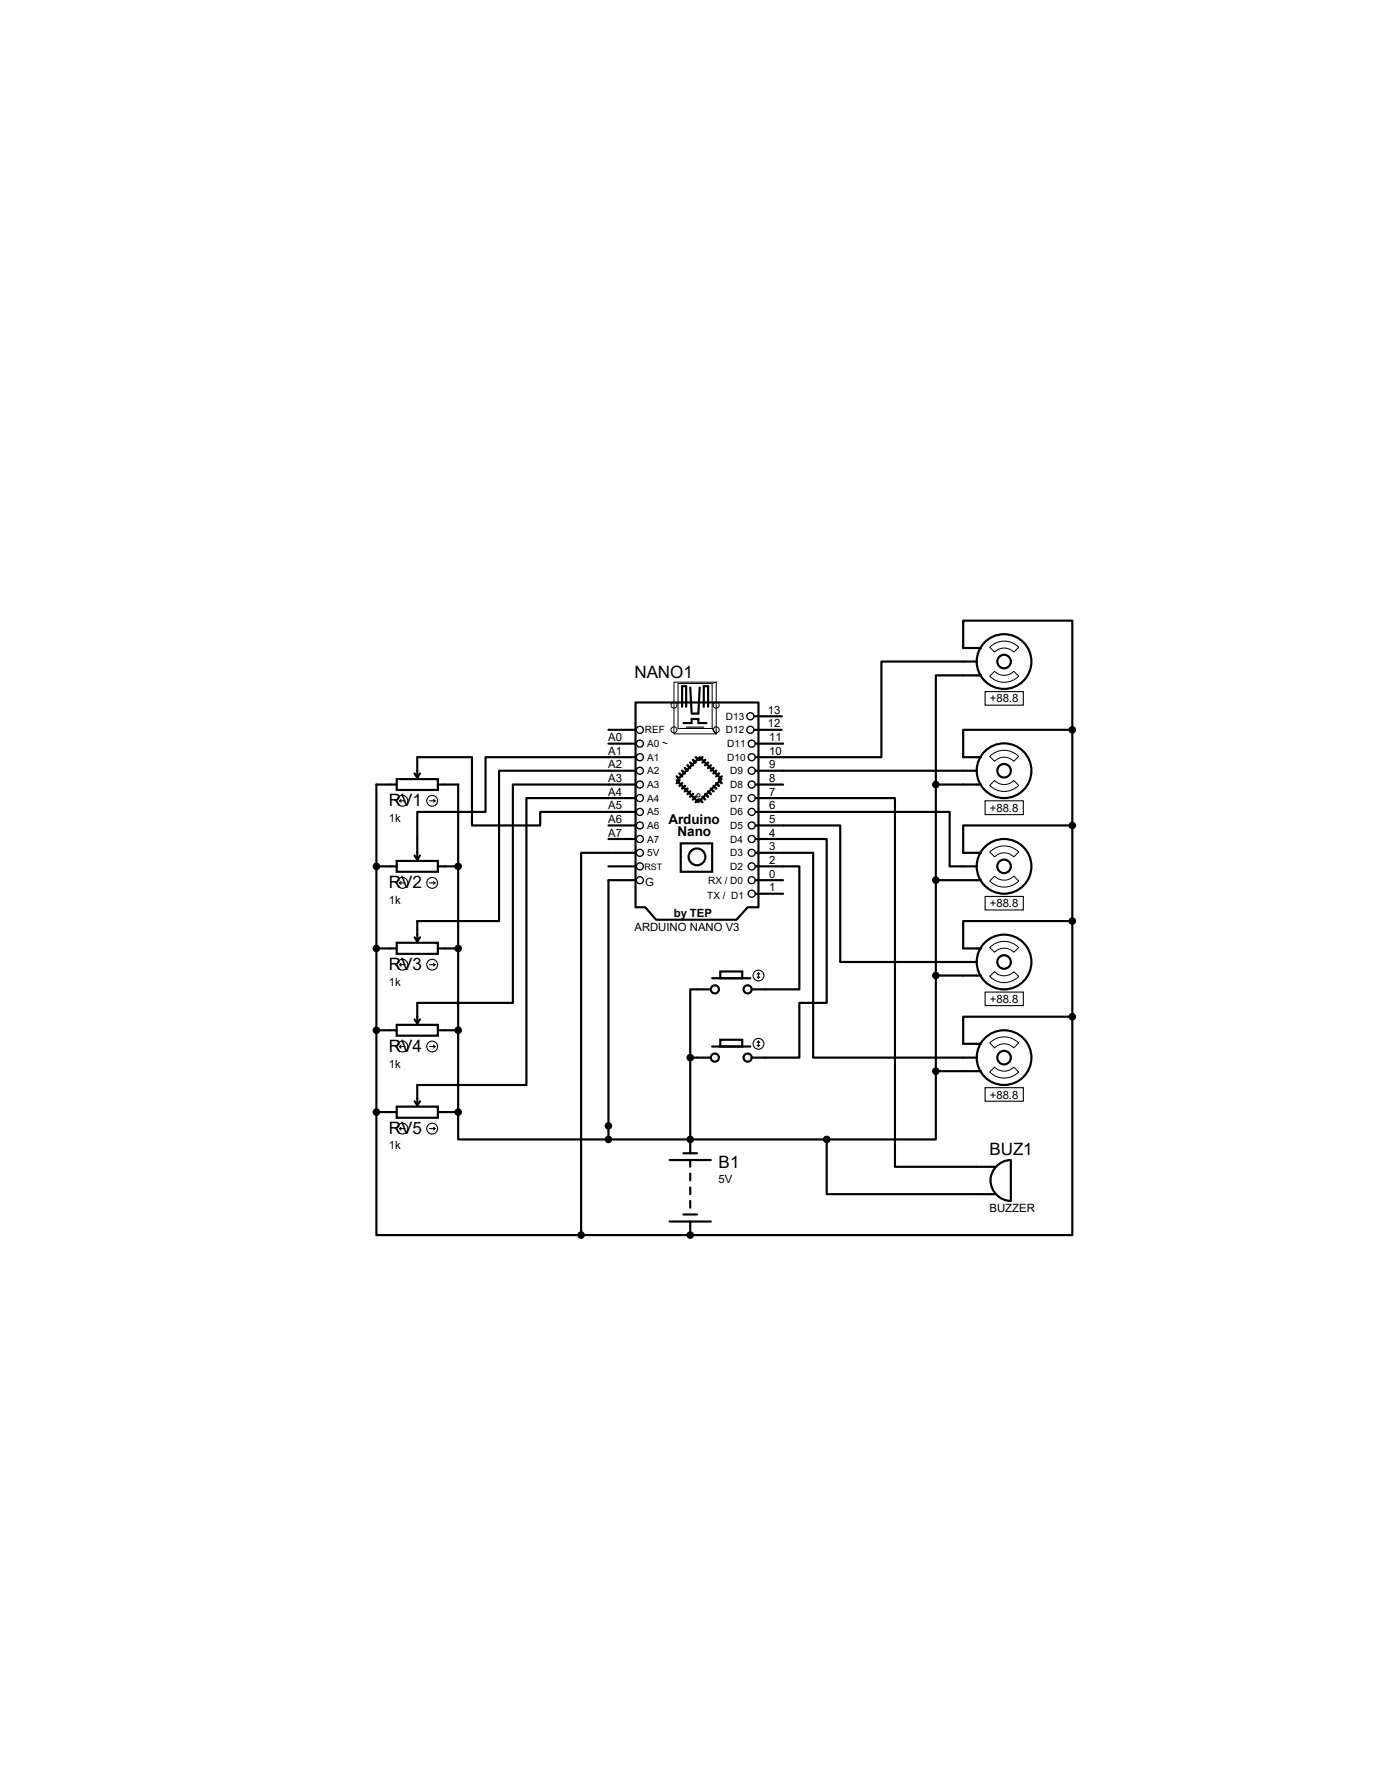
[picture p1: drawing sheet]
<svg xmlns="http://www.w3.org/2000/svg" width="216mm" height="279mm" viewBox="0 0 216 279" stroke-linecap="round" stroke-linejoin="round" font-family="sans-serif">
<g fill="none" stroke="#000" stroke-width=".34">
<path d="M95.1 116.2h4.3M95.1 114h4.3M99.4 109.8h19.2v32h-1.7l-1.8 1.9h-12.5l-1.7-1.9h-1.5zM99.4 118.3h-23.5v8.6h-10.7v7.4M106.6 110.4v-3.2h.7v3.2M106.8 113h1.3v-.6h1.1v.6h1.2M107.9 107.4l.2 3.9M109.4 118.3l3.4 3.5-3.6 3.5-3.4-3.3zM109.4 107.4l-.2 4.1h-1.1M110 110.4v-3.2h.7v3.2M117.9 114h4.3M117.9 111.9h4.3"/>
<path d="M118.2 116.2h4.2M152.7 103.4h-14.9v14.9h-19.6M153.4 105.5h-7.1v17.1M153.4 101.3h-2.8v-4.3h17v17M167.6 114h-17v4.3h2.8M167.6 114v44.9M58.8 135.4h3.2M62 121.8h6.5v1.6h-6.5zM62 134.5h6.5v1.7h-6.5zM62 122.6h-3.2v51.2M64.8 120.9l.4 .6M64.8 133.7l.4 .6"/>
<path d="M65.2 121.5v-3.2h8.6v10.7h10.7v-2.1h14.9M65.7 120.9l-.5 .6M65.7 133.7l-.5 .6M68.5 122.6h3.1v51.2M68.5 135.4h3.1M95.1 135.4h4.3M95.1 131.1h4.3M95.1 129h4.3M99.4 122.6h-19.2v34.1h-15v3.2M99.4 124.7h-17.1v44.8h-17.1v3.2M99.4 133.3h-8.6v59.7M99.4 120.4h-21.4v23.5h-12.8v3.2"/>
<path d="M99.4 137.5h-4.3v40.6M106.4 131.8h4.9v4.4h-4.9zM118.2 126.9h30.3v8.5h4.2M118.2 129h13.2v21.3h21.3M118.2 133.3h8.9v32h25.6M118.2 135.4h6.8v19.2h-7.5M118.2 131.1h11v25.6h-4.2v8.6h-7.5M118.2 124.7h21.7v57.6h15.8M118.2 120.4h34.5M118.2 122.6h4.2M118.2 137.5h4.2M118.2 139.7h4.2"/>
<path d="M146.3 122.6h7.1M146.3 122.6v44.8M146.3 137.5h7.1M167.6 129h-17v4.3h2.8M58.8 148.2h3.2M62 147.3h6.5v1.8h-6.5zM64.8 159.3l.4 .6M64.8 146.5l.4 .6M65.7 159.3l-.5 .6M65.7 146.5l-.5 .6M68.5 148.2h3.1M111.1 154.6h-3.2v10.7"/>
<path d="M111.3 152.9h6M112.6 151.8h3.4v1.1h-3.4zM146.3 152.4h7.1M167.6 158.9h-17v4.2h2.8M167.6 143.9h-17v4.3h2.8M167.6 158.9v34.1h-59.7M58.8 173.8v19.2h32M58.8 161h3.2M58.8 173.8h3.2M62 160.1h6.5v1.7h-6.5zM62 172.9h6.5v1.8h-6.5zM64.8 172.1l.4 .6"/>
<path d="M65.7 172.1l-.5 .6M68.5 161h3.1M68.5 173.8h3.1M71.6 173.8v4.3h23.5M95.1 178.1h34.1M107.9 165.3h3.2M107.9 165.3v14.9M111.3 163.5h6M112.6 162.5h3.4v1h-3.4zM129.2 178.1v8.5h26.5M146.3 167.4v10.7h-17.1M146.3 167.4h7.1"/>
<path d="M90.8 193h17.1M104.7 190.9h6.4M104.7 181.3h6.4M106.8 189.8h2.2M106.8 180.2h2.2M107.9 181.3v1M107.9 183.4v1M107.9 185.5v1.1M107.9 187.7v1M107.9 190.9v2.1M155.8 182.2a3.2 3.2 0 0 1 2.2-.9v6.4a3.2 3.2 0 0 1-2.9-2 3.2 3.2 0 0 1 .7-3.5z"/>
<circle cx="157" cy="103.4" r="4.3"/>
<circle cx="157" cy="103.4" r="1.06"/>
<circle cx="109" cy="133.9" r="1.31"/>
<circle cx="157" cy="120.4" r="4.3"/>
<circle cx="157" cy="135.4" r="4.3"/>
<circle cx="157" cy="135.4" r="1.06"/>
<circle cx="157" cy="120.4" r="1.06"/>
<circle cx="111.8" cy="154.6" r=".64"/>
<circle cx="116.9" cy="154.6" r=".64"/>
<circle cx="157" cy="150.3" r="4.3"/>
<circle cx="157" cy="150.3" r="1.06"/>
<circle cx="111.8" cy="165.3" r=".64"/>
<circle cx="116.9" cy="165.3" r=".64"/>
<circle cx="157" cy="165.3" r="4.3"/>
<circle cx="157" cy="165.3" r="1.06"/>
</g>
<g fill="#000">
<circle cx="58.8" cy="135.4" r=".17"/>
<circle cx="71.6" cy="135.4" r=".17"/>
<circle cx="58.8" cy="148.2" r=".17"/>
<circle cx="71.6" cy="148.2" r=".17"/>
<circle cx="58.8" cy="173.8" r=".17"/>
<circle cx="58.8" cy="161" r=".17"/>
<circle cx="71.6" cy="161" r=".17"/>
<circle cx="71.6" cy="173.8" r=".17"/>
<circle cx="107.9" cy="178.1" r=".17"/>
<circle cx="107.9" cy="193" r=".17"/>
</g>
<g fill="none" stroke="#000" stroke-width=".16">
<path d="M103.7 116l.6 .2M105.4 106.6h6.6v8.1h-6.6zM106 106.8h5.3v7h-5.3zM111.3 113.8l.7 .9M112 106.6l-.7 .2M154.7 105.7l.8-.8a2.1 2.1 0 0 0 3 0l.8 .8a3.2 3.2 0 0 1-4.6 0zM154.7 101.1a3.2 3.2 0 0 1 4.6 0l-.8 .8a2.1 2.1 0 0 0-3 0zM154.7 118.2a3.2 3.2 0 0 1 4.6 0l-.8 .8a2.1 2.1 0 0 0-3 0zM154.7 122.7l.8-.7a2.1 2.1 0 0 0 3 0l.8 .7a3.2 3.2 0 0 1-4.6 0zM154.7 137.7l.8-.8a2.1 2.1 0 0 0 3 0l.8 .8a3.2 3.2 0 0 1-4.6 0zM154.7 133.1a3.2 3.2 0 0 1 4.6 0l-.8 .8a2.1 2.1 0 0 0-3 0zM154.7 152.6l.8-.8a2.1 2.1 0 0 0 3 0l.8 .8a3.1 3.1 0 0 1-4.6 0z"/>
<path d="M154.7 148.1a3.1 3.1 0 0 1 4.6 0l-.8 .7a2.1 2.1 0 0 0-3 0zM154.7 167.5l.8-.7a2.1 2.1 0 0 0 3 0l.8 .7a3.2 3.2 0 0 1-4.6 0zM154.7 163a3.2 3.2 0 0 1 4.6 0l-.8 .7a2.1 2.1 0 0 0-3 0z"/>
<circle cx="105.4" cy="114" r=".47"/>
<circle cx="105.4" cy="110.2" r=".47"/>
<circle cx="112" cy="114" r=".47"/>
<circle cx="112" cy="110.2" r=".47"/>
<circle cx="109.2" cy="124.3" r=".25"/>
</g>
<g fill="none" stroke="#000" stroke-width=".21">
<circle cx="100" cy="116.2" r=".55"/>
<circle cx="100" cy="114" r=".55"/>
<circle cx="100" cy="118.3" r=".55"/>
<circle cx="117.3" cy="114" r=".55"/>
<circle cx="117.3" cy="111.9" r=".55"/>
<circle cx="117.5" cy="116.2" r=".55"/>
<circle cx="117.5" cy="118.3" r=".55"/>
<circle cx="100" cy="126.9" r=".55"/>
<circle cx="100" cy="129" r=".55"/>
<circle cx="100" cy="122.6" r=".55"/>
<circle cx="100" cy="137.5" r=".55"/>
<circle cx="100" cy="120.4" r=".55"/>
<circle cx="100" cy="131.1" r=".55"/>
<circle cx="100" cy="135.4" r=".55"/>
<circle cx="100" cy="124.7" r=".55"/>
<circle cx="100" cy="133.3" r=".55"/>
<circle cx="117.5" cy="126.9" r=".55"/>
<circle cx="117.5" cy="131.1" r=".55"/>
<circle cx="117.5" cy="122.6" r=".55"/>
<circle cx="117.5" cy="133.3" r=".55"/>
<circle cx="117.5" cy="135.4" r=".55"/>
<circle cx="117.5" cy="124.7" r=".55"/>
<circle cx="117.5" cy="137.5" r=".55"/>
<circle cx="117.5" cy="120.4" r=".55"/>
<circle cx="117.5" cy="129" r=".55"/>
<circle cx="117.5" cy="139.7" r=".55"/>
</g>
<g fill="none" stroke="#000" stroke-width=".38">
<path d="M107.5 119.6l.4 .4M107.9 119.2l.4 .4M108.3 118.7l.5 .5M108.8 118.3l.4 .4M109.8 118.3l-.4 .4M110.2 118.7l-.4 .5M110.7 119.2l-.5 .4M111.1 119.6l-.4 .4M105.8 121.3l.4 .5M106.2 120.9l.4 .4M106.2 122l-.4 .4M106.6 120.4l.5 .5"/>
<path d="M106.6 122.4l-.4 .4M107.1 120l.4 .4M107.1 122.8l-.5 .4M107.5 123.2l-.4 .5M107.9 123.7l-.4 .4M108.3 124.1l-.4 .4M108.8 124.5l-.5 .4M109.2 124.9l-.4 .4M109.4 124.9l.4 .4M109.8 124.5l.4 .4M110.2 124.1l.5 .4M110.7 123.7l.4 .4"/>
<path d="M111.1 123.2l.4 .5M111.5 122.8l.5 .4M111.5 120l-.4 .4M112 122.4l.4 .4M112 120.4l-.5 .5M112.4 122l.4 .4M112.4 120.9l-.4 .4M112.8 121.3l-.4 .5"/>
</g>
<g fill="none" stroke="#000" stroke-width=".17">
<path d="M107.3 113.6h2.7M154 108.1h6v2.1h-6zM62.4 125.1l.3 .2M62.4 125.1h.9M62.4 138l.3 .2M62.4 138h.9M62.7 124.9l-.3 .2M62.7 137.8l-.3 .2M67.1 125.1h.9M67.1 138h.9M67.8 124.9l.2 .2M67.8 137.8l.2 .2"/>
<path d="M68 125.1l-.2 .2M68 138l-.2 .2M154 125.1h6v2.2h-6zM62.4 150.7l.3 .3M62.4 150.7h.9M62.7 150.5l-.3 .2M67.1 150.7h.9M67.8 150.5l.2 .2M68 150.7l-.2 .3M118.4 152.7l.2 .2M118.6 152v.9M118.6 152l-.2 .2"/>
<path d="M118.6 152l.2 .2M118.8 152.7l-.2 .2M154 140.1h6v2.1h-6zM154 155h6v2.1h-6zM62.4 163.5l.3 .3M62.4 163.5h.9M62.4 176.4l.3 .2M62.4 176.4h.9M62.7 163.3l-.3 .2M62.7 176.1l-.3 .3M67.1 163.5h.9M67.1 176.4h.9"/>
<path d="M67.8 163.3l.2 .2M67.8 176.1l.2 .3M68 163.5l-.2 .3M68 176.4l-.2 .2M118.4 163.3l.2 .2M118.6 162.7v.8M118.6 162.7l-.2 .2M118.6 162.7l.2 .2M118.8 163.3l-.2 .2M154 170h6v2.1h-6z"/>
<circle cx="62.9" cy="138" r=".85"/>
<circle cx="62.9" cy="125.1" r=".85"/>
<circle cx="67.6" cy="138" r=".85"/>
<circle cx="67.6" cy="125.1" r=".85"/>
<circle cx="62.9" cy="150.7" r=".85"/>
<circle cx="67.6" cy="150.7" r=".85"/>
<circle cx="118.6" cy="152.4" r=".85"/>
<circle cx="62.9" cy="176.4" r=".85"/>
<circle cx="62.9" cy="163.5" r=".85"/>
<circle cx="67.6" cy="163.5" r=".85"/>
<circle cx="67.6" cy="176.4" r=".85"/>
<circle cx="118.6" cy="163.1" r=".85"/>
</g>
<g fill="#000" stroke="#000" stroke-width=".34">
<circle cx="167.6" cy="114" r=".42"/>
<circle cx="58.8" cy="135.4" r=".42"/>
<circle cx="71.6" cy="135.4" r=".42"/>
<circle cx="146.3" cy="122.6" r=".42"/>
<circle cx="146.3" cy="137.5" r=".42"/>
<circle cx="167.6" cy="129" r=".42"/>
<circle cx="58.8" cy="148.2" r=".42"/>
<circle cx="71.6" cy="148.2" r=".42"/>
<circle cx="146.3" cy="152.4" r=".42"/>
<circle cx="167.6" cy="158.9" r=".42"/>
<circle cx="167.6" cy="143.9" r=".42"/>
<circle cx="58.8" cy="173.8" r=".42"/>
<circle cx="58.8" cy="161" r=".42"/>
<circle cx="71.6" cy="161" r=".42"/>
<circle cx="71.6" cy="173.8" r=".42"/>
<circle cx="95.1" cy="175.9" r=".42"/>
<circle cx="95.1" cy="178.1" r=".42"/>
<circle cx="107.9" cy="178.1" r=".42"/>
<circle cx="107.9" cy="165.3" r=".42"/>
<circle cx="129.2" cy="178.1" r=".42"/>
<circle cx="146.3" cy="167.4" r=".42"/>
<circle cx="90.8" cy="193" r=".42"/>
<circle cx="107.9" cy="193" r=".42"/>
</g>
<g font-size="2.7">
<text x="99.2" y="106">NANO1</text>
<text x="60.8" y="126">RV1</text>
<text x="60.8" y="138.8">RV2</text>
<text x="60.8" y="151.6">RV3</text>
<text x="60.8" y="164.4">RV4</text>
<text x="60.8" y="177.2">RV5</text>
<text x="112.4" y="182.5">B1</text>
<text x="154.7" y="180.6">BUZ1</text>
</g>
<g font-size="2.1">
<text x="104.5" y="128.7">Arduino</text>
<text x="105.9" y="130.6">Nano</text>
</g>
<g font-size="1.8">
<text x="120.1" y="113.7">12</text>
<text x="120.1" y="111.5">13</text>
<text x="154.7" y="109.8">+88.8</text>
<text x="95.1" y="117.9">A1</text>
<text x="95.1" y="115.8">A0</text>
<text x="120.3" y="117.9">10</text>
<text x="120.3" y="115.8">11</text>
<text x="95.1" y="124.3">A4</text>
<text x="95.1" y="122.2">A3</text>
<text x="95.1" y="120.1">A2</text>
<text x="120.3" y="124.3">7</text>
<text x="120.3" y="122.2">8</text>
<text x="120.3" y="120.1">9</text>
<text x="60.8" y="128.4">1k</text>
<text x="95.1" y="126.5">A5</text>
<text x="95.1" y="128.6">A6</text>
<text x="95.1" y="130.7">A7</text>
<text x="120.3" y="130.7">4</text>
<text x="120.3" y="128.6">5</text>
<text x="120.3" y="126.5">6</text>
<text x="154.7" y="126.8">+88.8</text>
<text x="120.3" y="137.2">0</text>
<text x="120.3" y="135">2</text>
<text x="120.3" y="132.9">3</text>
<text x="60.8" y="141.2">1k</text>
<text x="100.8" y="138.4">G</text>
<text x="105.3" y="143.3">by TEP</text>
<text x="120.3" y="139.3">1</text>
<text x="154.7" y="141.8">+88.8</text>
<text x="99.2" y="145.5">ARDUINO NANO V3</text>
<text x="60.8" y="154">1k</text>
<text x="154.7" y="156.7">+88.8</text>
<text x="60.8" y="166.8">1k</text>
<text x="154.7" y="171.7">+88.8</text>
<text x="60.8" y="179.6">1k</text>
<text x="112.4" y="184.8">5V</text>
<text x="154.7" y="189.4">BUZZER</text>
</g>
<g font-size="1.6">
<text x="113.5" y="112.5">D13</text>
<text x="100.8" y="114.6">REF</text>
<text x="101.2" y="118.9">A1</text>
<text x="101.2" y="116.8">A0</text>
<text x="113.5" y="114.6">D12</text>
<text x="113.7" y="116.8">D11</text>
<text x="113.7" y="118.9">D10</text>
<text x="101.2" y="125.3">A4</text>
<text x="101.2" y="123.1">A3</text>
<text x="101.2" y="121">A2</text>
<text x="114.1" y="121">D9</text>
<text x="114.1" y="123.1">D8</text>
<text x="114.1" y="125.3">D7</text>
<text x="101.2" y="131.7">A7</text>
<text x="101.2" y="129.5">A6</text>
<text x="101.2" y="127.4">A5</text>
<text x="114.1" y="127.4">D6</text>
<text x="114.1" y="129.5">D5</text>
<text x="114.1" y="131.7">D4</text>
<text x="101.2" y="133.8">5V</text>
<text x="114.1" y="133.8">D3</text>
<text x="114.1" y="135.9">D2</text>
<text x="110.6" y="140.4">TX / D1</text>
<text x="110.7" y="138.1">RX / D0</text>
</g>
<text font-size="1.4" x="100.8" y="135.9">RST</text>
</svg>
